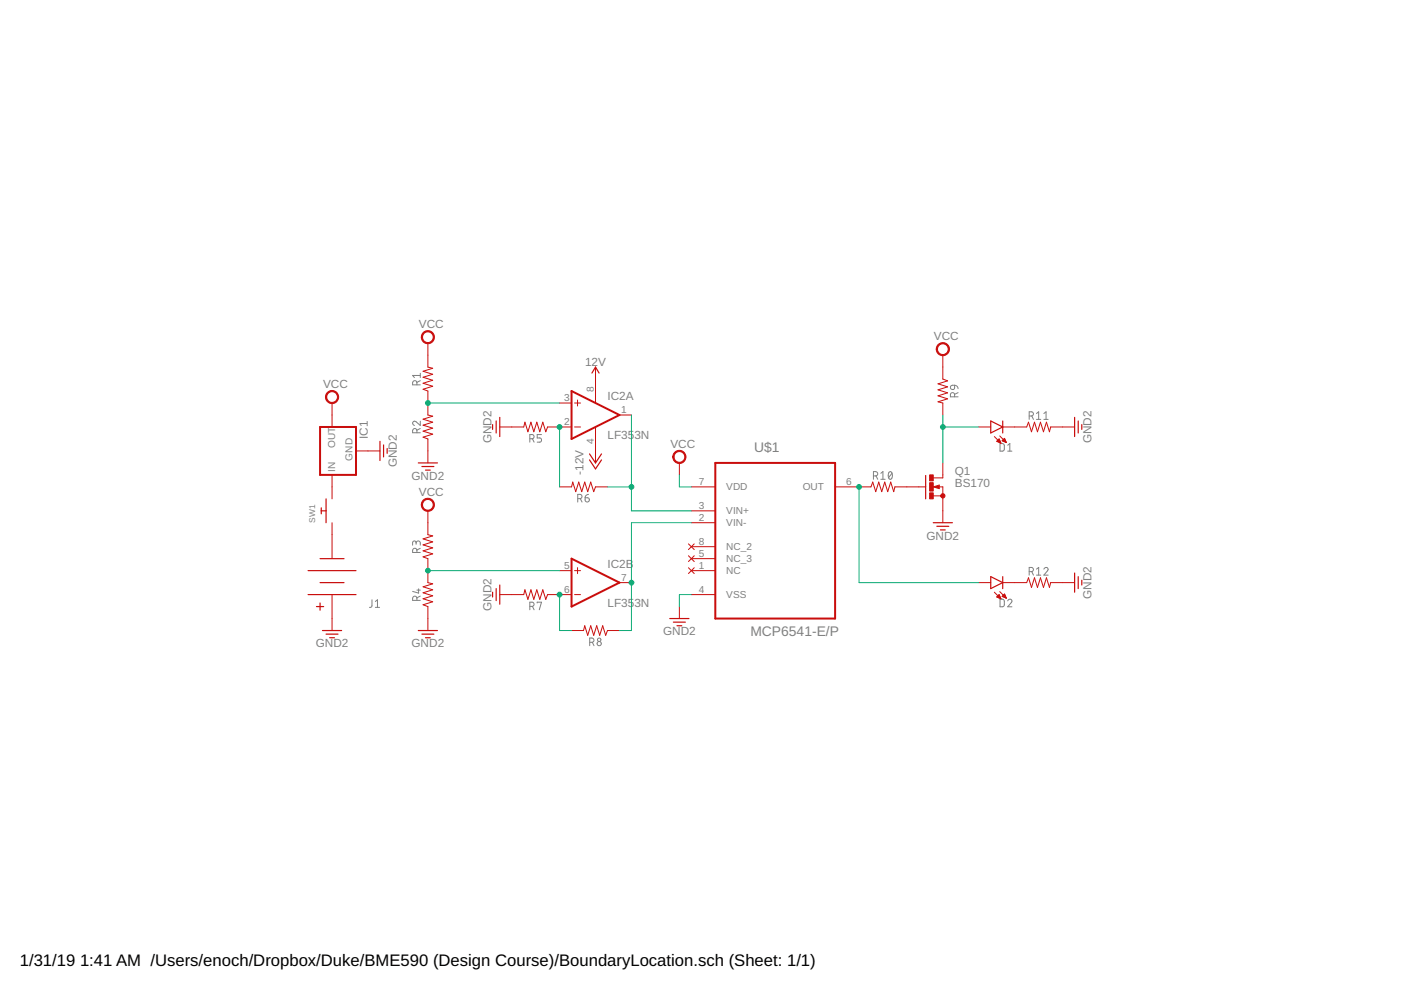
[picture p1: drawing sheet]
<svg xmlns="http://www.w3.org/2000/svg" width="297mm" height="210mm" viewBox="0 0 297 210" stroke-linecap="round" stroke-linejoin="round" font-family="sans-serif">
<g fill="none" stroke="#808080" stroke-width=".21">
<path d="M89.1 79.6h-1.6l.4 .5M89.1 79.1v1M88.4 81.6v-.4a.46 .46 0 0 0-.5-.5 .46 .46 0 0 0-.4 .5v.4h1.6M88.4 91.8v-.5a.46 .46 0 0 0-.5-.5 .46 .46 0 0 0-.4 .5v.5h1.6M89.1 89.3v.9l-.9-.8a.45 .45 0 0 0-.7 .2 .45 .45 0 0 0 .4 .6M89.1 80.7l-.7 .4M89.1 90.8l-.7 .4M112.3 93h.5a.44 .44 0 0 0 .4-.4 .44 .44 0 0 0-.4-.5h-.5v1.6M112.9 93l.3 .7M114.8 92.1h-.9v.8h.5a.45 .45 0 0 1 .4 .4 .45 .45 0 0 1-.4 .4h-.5M201.6 81.8l.8-.1v.5a.46 .46 0 0 1-.7 .3 .46 .46 0 0 1-.1-.7zM202.4 84.1v-.4a.44 .44 0 0 0-.4-.5 .44 .44 0 0 0-.5 .5v.4h1.6"/>
<path d="M202.4 81.7l.4 .1 .3 .6M203.1 83.2l-.7 .4M212 94l.7 .1 .2 .2v1.1l-.2 .2-.7 .1zM213.7 95.7h.8M213.7 94.4l.4-.4v1.7M218.2 88.2h.5a.44 .44 0 0 0 .4-.4 .44 .44 0 0 0-.4-.5h-.5v1.6M218.8 88.2l.3 .7M219.8 87.7l.4-.4v1.6M219.8 88.9h.9M221.3 88.9h.9M221.3 87.7l.5-.4v1.6M88.2 115.1a.44 .44 0 0 1 .5-.4 .44 .44 0 0 1 .4 .4v.5"/>
<path d="M88.2 115.4v-.4a.37 .37 0 0 0-.3-.3 .37 .37 0 0 0-.4 .3v.6M88.4 117.1v-.4a.46 .46 0 0 0-.5-.5 .46 .46 0 0 0-.4 .5v.4h1.6M89.1 116.2l-.7 .4M122.5 105.7h.5a.46 .46 0 0 0 .4-.4 .46 .46 0 0 0-.4-.5h-.5v1.6M123 105.7l.4 .7M124.1 105.5h.5a.45 .45 0 0 1 .4 .5 .45 .45 0 0 1-.5 .4 .45 .45 0 0 1-.4-.4zM124.8 104.8l-.6 .3-.1 .4M185.2 100.9h.5a.46 .46 0 0 0 .4-.5 .46 .46 0 0 0-.4-.4h-.5v1.6M185.7 100.9l.4 .7M186.8 100.4l.4-.4v1.6M186.8 101.6h.9M188.5 100.1l.3-.1a.97 .97 0 0 1 0 1.6 1.02 1.02 0 0 1-.3-1.5z"/>
<path d="M189.1 100.4l-.7 .9M78.9 127.2l-.1 1.4-.5 .2M79.6 128.8h.9M79.6 127.5l.4-.3v1.6M88.4 127.3v-.4a.46 .46 0 0 0-.5-.5 .46 .46 0 0 0-.4 .5v.4h1.6M88.4 125.1h.7M88.8 124.8v1l-1.3-.4M89.1 126.4l-.7 .3M112.3 128.6h.5a.44 .44 0 0 0 .4-.5 .44 .44 0 0 0-.4-.4h-.5v1.6M112.9 128.6l.3 .7M113.9 127.8v-.1h.9l-.5 1.6M125 136.2h.5a.46 .46 0 0 0 .4-.5 .46 .46 0 0 0-.4-.4h-.5v1.6"/>
<path d="M125.6 136.2l.3 .7M212 127l.7 .1 .2 .2v1.1l-.2 .2-.7 .1zM213.7 127.4a.44 .44 0 0 1 .6-.3 .44 .44 0 0 1 .1 .7l-.7 .9h.8M218.2 121.2h.5a.44 .44 0 0 0 .4-.4 .44 .44 0 0 0-.4-.5h-.5v1.6M218.8 121.2l.3 .7M219.8 120.7l.4-.4v1.6M219.8 121.9h.9M221.3 120.7a.44 .44 0 0 1 .7-.4 .44 .44 0 0 1 .1 .7l-.8 .9h.9"/>
<circle cx="127" cy="136.5" r=".45"/>
<circle cx="127" cy="135.7" r=".36"/>
</g>
<g fill="none" stroke="#c90d0c" stroke-width=".21">
<path d="M90.7 72.8v5l1 .3-2 .6 2 .7-2 .6 2 .6-2 .7 2 .6-2 .6 1 .4v5.1l1 .2-2 .7 2 .6-2 .6 2 .7-2 .6 2 .7-2 .6 1 .4v5M126.3 77.8v7.6M199.9 75.3v5.1l1 .4-2 .6 2 .6-2 .7 2 .6-2 .6 2 .7-2 .6 1 .2v2.6M70.4 85.4v5.1M75.5 95.6h5.1M106 90.5h5l.3-1 .6 2 .7-2 .6 2 .6-2 .6 2 .7-2 .6 2 .4-1h5.1M118.6 85.4h2.6M121.8 90.5h1.3M121.8 85.4h1.3M122.4 84.8v1.3M126.3 90.5v7.6M131.3 88h2.6"/>
<path d="M144 98.1v2.6M199.9 98.1v3.2h-2M207.5 90.5h2.6M210.8 92.6l1.4 1.4M211.3 93.6l.5-.5 .4 .9zM211.4 93.6h.7M211.4 93.5h.6M211.5 93.4h.5M211.7 93.3h.2M211.7 93.7h.4M211.8 93.1h.1M212 92.4l1.4 1.4"/>
<path d="M212 93.9h.2M212.5 93.5l.5-.6 .4 .9zM212.6 93.4h.6M212.6 93.5h.6M212.6 90.5h5.1l.4-1 .6 2 .6-2 .7 2 .6-2 .6 2 .7-2 .6 2 .3-1h5M212.7 93.3h.4M212.8 93.1h.3M212.9 93.6h.4M212.9 93h.1M213.1 93.7h.2M70.4 100.7v5.1M70.4 110.8v7.6"/>
<path d="M90.7 108.3v5.1l1 .2-2 .7 2 .6-2 .6 2 .7-2 .6 2 .6-2 .7 1 .3v5.1l1 .3-2 .6 2 .7-2 .6 2 .6-2 .7 2 .6-2 .6 1 .4v5.1M118.6 103.2h2.6l.2-1 .7 2 .6-2 .6 2 .7-2 .6 2 .6-2 .7 2 .4-1h2.5M146 115.3l1.2 1.2M146 117.8l1.2 1.3M146.6 103.2h5.1M146.6 108.3h5.1M146.6 110.8h5.1M146.6 115.9h5.1M146.6 118.4h5.1M147.2 115.3l-1.2 1.2M147.2 117.8l-1.2 1.3M177.1 103.2h7.6l.3-1 .7 2 .6-2 .6 2 .7-2 .6 2 .6-2 .7 2 .2-1h6.6"/>
<path d="M197.9 103.2h2v7.6M197.9 103.2l1.2-.4v.8zM197.9 105.1h2M70.4 126.1v7.6M106 126.1h5l.3-1 .6 2 .7-2 .6 2 .6-2 .6 2 .7-2 .6 2 .4-1h5.1M118.6 121h2.6M121.2 133.7h2.5l.3-1 .6 2 .6-2 .7 2 .6-2 .6 2 .7-2 .6 2 .4-1h2.5M121.8 126.1h1.3M121.8 121h1.3M122.4 120.4v1.2M131.3 123.5h2.6M144 128.6v2.5"/>
<path d="M146 120.4l1.2 1.2M146.6 126.1h5.1M146.6 121h5.1M147.2 120.4l-1.2 1.2M207.5 123.5h2.6M210.8 125.6l1.4 1.4M211.3 126.6l.5-.5 .4 .9zM211.4 126.5h.6M211.5 126.6h.6M211.5 126.4h.5M211.6 126.3h.3M211.7 126.2h.2"/>
<path d="M211.8 126.8h.3M212 125.4l1.4 1.4M212.1 126.9h.1M212.5 126.4l.5-.5 .4 .9zM212.5 126.4h.7M212.6 123.5h5.1l.4-1 .6 2 .6-2 .7 2 .6-2 .6 2 .7-2 .6 2 .3-1h5M212.6 126.3h.5M212.7 126.5h.5M212.7 126.2h.4M212.9 126h.1M212.9 126.6h.4M213.2 126.8h.1"/>
</g>
<path d="M67.9 90.5h7.6v10.2h-7.6zM121.2 82.9l10.1 5.1-10.1 5.1zM151.7 98.1h25.4v33h-25.4zM121.2 118.4l10.1 5.1-10.1 5.1z" fill="none" stroke="#c90d0c" stroke-width=".42"/>
<g fill="none" stroke="#c90d0c" stroke-width=".25">
<path d="M125.5 79.1l.8-1.3 .7 1.3M80.6 93.6v4M81.3 94.3v2.6M82.1 95.1v1M88.7 98.1h4.1M89.5 98.9h2.5M90.2 99.7h1M104.4 90v1M105.2 89.3v2.5M106 88.5v4.1M125 96.2l1.3 1.9 1.2-1.9M125 97.5l1.3 1.9 1.2-1.9"/>
<path d="M210.1 89.3l2.5 1.2-2.5 1.3zM212.6 89.3v2.5M227.8 88.5v4.1M228.6 89.3v2.5M229.4 90v1M67.9 118.4h5M68.1 107.7v1.2M68.1 108.3h1M69.1 105.8v5M196.3 100.8v5M197.9 110.8h4M198.6 111.6h2.6"/>
<path d="M199.4 112.4h1M65.3 126.1h10.2M65.3 121h10.2M67.1 128.6h1.5M67.9 123.5h5M67.9 127.8v1.6M68.4 133.7h4M69.1 134.5h2.6M69.9 135.2h1M88.7 133.7h4.1M89.5 134.5h2.5M90.2 135.2h1"/>
<path d="M104.4 125.6v1M105.2 124.8v2.5M106 124v4.1M142 131.1h4.1M142.8 131.9h2.5M143.5 132.7h1M210.1 122.3l2.5 1.2-2.5 1.3zM212.6 122.3v2.5M227.8 121.5v4.1M228.6 122.3v2.5M229.4 123v1"/>
</g>
<path d="M199 103.1l-.5 .1 .5 .2" fill="none" stroke="#c90d0c" stroke-width=".32"/>
<g fill="#c90d0c" stroke="#c90d0c" stroke-width=".21">
<path d="M199.7 104.7a.45 .45 0 0 1 .6 .2 .45 .45 0 0 1-.3 .7 .45 .45 0 0 1-.5-.5h.5h-.5z" fill-rule="evenodd"/>
<path d="M69.4 83.2a1.39 1.39 0 0 1 2.2 .3 1.39 1.39 0 0 1-.8 2 1.39 1.39 0 0 1-1.8-1.3h.3a1.15 1.15 0 0 1 1.6-1.1 1.15 1.15 0 0 1 .3 1.9 1.15 1.15 0 0 1-1.9-.5v-.3h-.3z" fill-rule="evenodd"/>
<path d="M198.9 73.1a1.4 1.4 0 0 1 2.2 .2 1.4 1.4 0 0 1-.8 2.1 1.4 1.4 0 0 1-1.8-1.4h.3a1.15 1.15 0 0 1 1.6-1 1.15 1.15 0 0 1 .2 1.9 1.15 1.15 0 0 1-1.8-.6v-.3h-.3z" fill-rule="evenodd"/>
<path d="M89.7 106.1a1.4 1.4 0 0 1 2.2 .2 1.4 1.4 0 0 1-.8 2.1 1.4 1.4 0 0 1-1.8-1.4h.3a1.14 1.14 0 0 1 1.6-1 1.14 1.14 0 0 1 .3 1.9 1.14 1.14 0 0 1-1.9-.6v-.3h-.3z" fill-rule="evenodd"/>
<path d="M89.7 70.5a1.4 1.4 0 0 1 2.2 .3 1.4 1.4 0 0 1-.8 2 1.4 1.4 0 0 1-1.8-1.3h.3a1.14 1.14 0 0 1 1.6-1.1 1.14 1.14 0 0 1 .3 1.9 1.14 1.14 0 0 1-1.9-.5v-.3h-.3z" fill-rule="evenodd"/>
<path d="M143 95.9a1.39 1.39 0 0 1 2.2 .3 1.39 1.39 0 0 1-.8 2 1.39 1.39 0 0 1-1.8-1.3h.3a1.15 1.15 0 0 1 1.6-1.1 1.15 1.15 0 0 1 .3 1.9 1.15 1.15 0 0 1-1.9-.5v-.3h-.3z" fill-rule="evenodd"/>
</g>
<g fill="#c90d0c" stroke="#c90d0c" stroke-width=".21">
<path d="M197.1 104.5h.8v1.3h-.8z"/>
<path d="M197.1 100.7h.8v1.3h-.8z"/>
<path d="M197.1 102.3h.8v1.8h-.8z"/>
</g>
<g fill="#0dab76" stroke="#0dab76" stroke-width=".21">
<circle cx="90.7" cy="85.4" r=".51"/>
<circle cx="90.7" cy="121" r=".51"/>
<circle cx="182.1" cy="103.2" r=".51"/>
<circle cx="199.9" cy="90.5" r=".51"/>
<circle cx="133.9" cy="123.5" r=".51"/>
<circle cx="118.6" cy="90.5" r=".51"/>
<circle cx="118.6" cy="126.1" r=".51"/>
<circle cx="133.9" cy="103.2" r=".51"/>
</g>
<path d="M90.7 85.4h27.9M118.6 90.5v12.7M133.9 88v20.3h12.7M199.9 88v10.1M199.9 90.5h7.6M128.8 103.2h5.1M144 100.7v2.5h2.6M146.6 110.8h-12.7v22.9h-2.6M182.1 103.2v20.3h25.4M90.7 121h27.9M118.6 126.1v7.6h2.6M146.6 126.1h-2.6v2.5" fill="none" stroke="#0dab76" stroke-width=".21"/>
<g font-size="3.5">
<text x="4.2" y="204.7">1/31/19</text>
<text x="17" y="204.7">1:41 AM /Users/enoch/Dropbox/Duke/BME590 (Design Course)/BoundaryLocation.sch (Sheet: 1/1)</text>
</g>
<g font-size="2.9" fill="#808080">
<text x="159.9" y="95.9">U$1</text>
<text x="159.1" y="134.8">MCP6541-E/P</text>
</g>
<g font-size="2.5" fill="#808080">
<text x="88.8" y="69.6">VCC</text>
<text x="124" y="77.6">12V</text>
<text x="198" y="72.1">VCC</text>
<text x="68.5" y="82.3">VCC</text>
<text x="128.8" y="84.8">IC2A</text>
<text x="78" y="93.1" transform="rotate(-90 78 93.1)">IC1</text>
<text x="104.2" y="94" transform="rotate(-90 104.2 94)">GND2</text>
<text x="128.8" y="93.1">LF35</text>
<text x="134.5" y="93.1">3N</text>
<text x="142.1" y="95">VCC</text>
<text x="231.4" y="94" transform="rotate(-90 231.4 94)">GND2</text>
<text x="84.1" y="99.1" transform="rotate(-90 84.1 99.1)">GND2</text>
<text x="87.2" y="101.7">GND2</text>
<text x="123.7" y="100.7" transform="rotate(-90 123.7 100.7)">-12V</text>
<text x="202.4" y="100.7">Q1</text>
<text x="88.8" y="105.1">VCC</text>
<text x="202.4" y="103.2">BS170</text>
<text x="196.4" y="114.4">GND2</text>
<text x="128.8" y="120.4">IC2B</text>
<text x="104.2" y="129.5" transform="rotate(-90 104.2 129.5)">GND2</text>
<text x="128.8" y="128.6">LF35</text>
<text x="134.5" y="128.6">3N</text>
<text x="231.4" y="127" transform="rotate(-90 231.4 127)">GND2</text>
<text x="66.9" y="137.2">GND2</text>
<text x="87.2" y="137.2">GND2</text>
<text x="140.6" y="134.7">GND2</text>
</g>
<g font-size="2.1" fill="#808080">
<text x="125.9" y="83.1" transform="rotate(-90 125.9 83.1)">8</text>
<text x="119.6" y="85.1">3</text>
<text x="131.7" y="87.6">1</text>
<text x="71" y="95" transform="rotate(-90 71 95)">OUT</text>
<text x="119.6" y="90.2">2</text>
<text x="125.9" y="94.1" transform="rotate(-90 125.9 94.1)">4</text>
<text x="71" y="100.1" transform="rotate(-90 71 100.1)">IN</text>
<text x="74.7" y="97.6" transform="rotate(-90 74.7 97.6)">GND</text>
<text x="148.1" y="102.9">7</text>
<text x="148.1" y="107.9">3</text>
<text x="154" y="104">VDD</text>
<text x="170.2" y="104">OUT</text>
<text x="179.4" y="102.9">6</text>
<text x="148.1" y="110.5">2</text>
<text x="154" y="109.1">VIN+</text>
<text x="154" y="111.6">VIN-</text>
<text x="148.1" y="115.6">8</text>
<text x="148.1" y="118.1">5</text>
<text x="154" y="116.7">NC_2</text>
<text x="154" y="119.2">NC_3</text>
<text x="119.6" y="125.7">6</text>
<text x="119.6" y="120.6">5</text>
<text x="131.7" y="123.2">7</text>
<text x="148.1" y="120.6">1</text>
<text x="148.1" y="125.7">4</text>
<text x="154" y="121.8">NC</text>
<text x="154" y="126.8">VSS</text>
</g>
<text font-size="1.8" fill="#808080" x="66.8" y="110.8" transform="rotate(-90 66.8 110.8)">SW1</text>
</svg>
